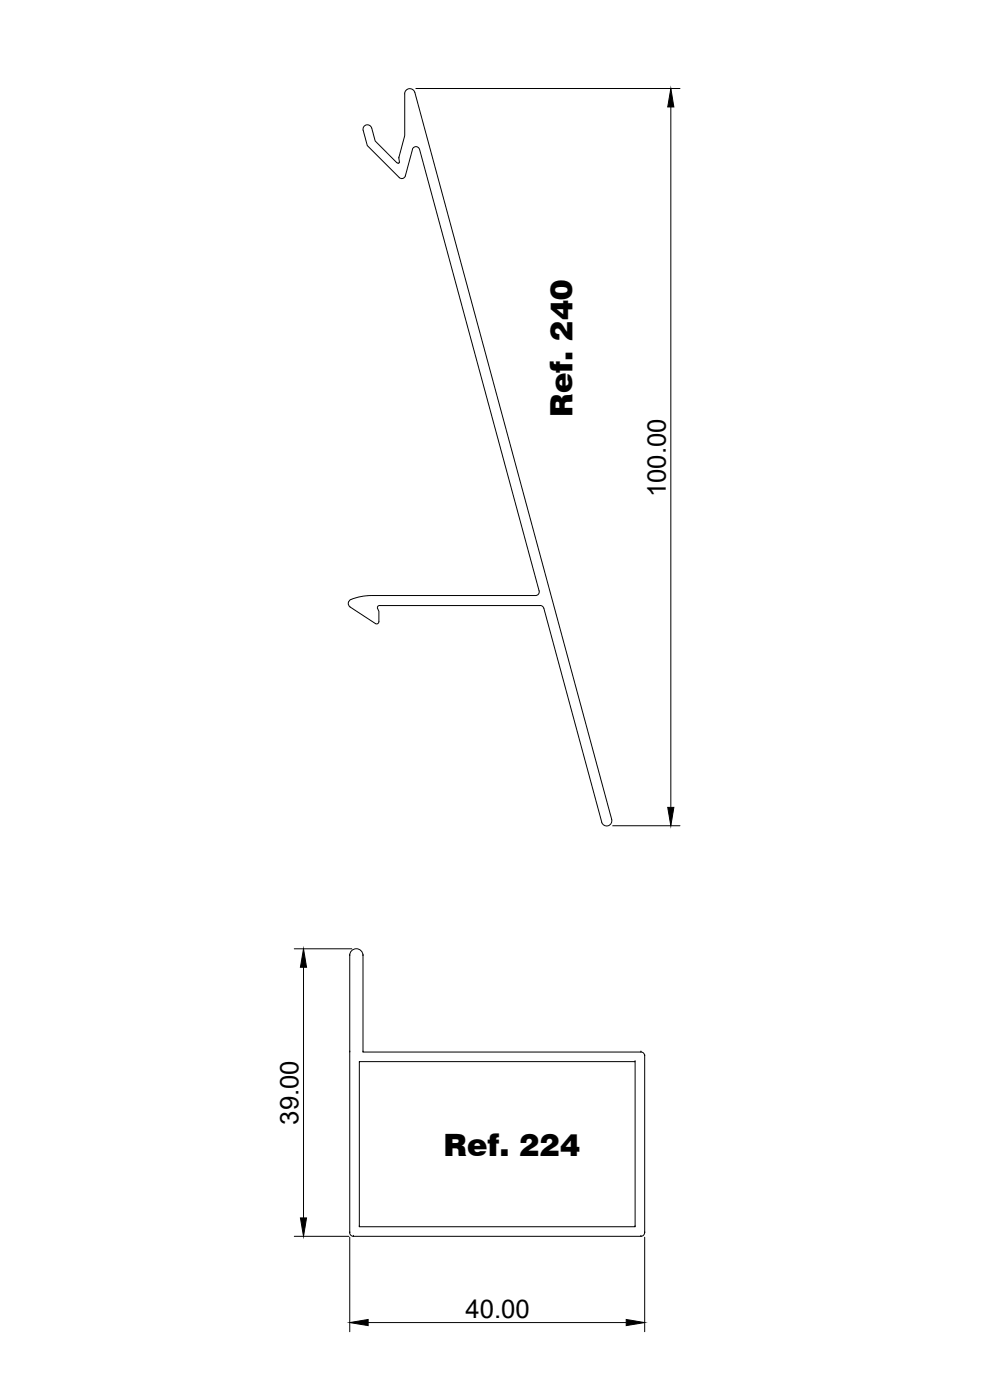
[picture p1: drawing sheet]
<svg xmlns="http://www.w3.org/2000/svg" width="594mm" height="841mm" viewBox="0 0 594 841" stroke-linecap="round" stroke-linejoin="round" font-family="sans-serif">
<!-- layer: PERFIL -->
<g fill="none" stroke="#000" stroke-width=".6">
<path d="M243 56a3 3 0 0 1 3-3 3 3 0 0 1 3 3l118 436a3 3 0 0 1-2 4 3 3 0 0 1-4-2M243 56v25l-3 14M238 98l-13-13-2-8a2.6 2.6 0 0 0-3-2 2.6 2.6 0 0 0-2 3l3 9 19 20a2.2 2.2 0 0 0 3-1l5-16a2.2 2.2 0 0 1 2-2 2.2 2.2 0 0 1 2 2l72 265-1 2-1 1M240 95v3h-2M322 358h-99l-8 1a7 7 0 0 0-6 3v1l1 2M210 365l16 10a1.4 1.4 0 0 0 2-2M324 364h2l1 1 34 129M325 364h-97a1.3 1.3 0 0 0-1 2l1 1v7M210 574a4 4 0 0 1 4-4 4 4 0 0 1 4 4M210 574v166M210 574h.1M218 574v58h167"/>
<path d="M218 574h.1M210 632h.1M216 638h165v99h-165zM218 632h.1M381 638h.1M385 632l2 1v1M385 632h.1M387 634h.1M387 634v106M216 737h.1M381 737h.1M210 740l1 2 1 1"/>
<path d="M210 740h.1M212 743h.1M212 743h173M385 743h.1M387 740v2l-2 1M387 740h.1"/>
</g>
<!-- layer: COTAS -->
<path d="M250 53h158M403 64v421M368 496h40M177 570h34M182 581v151M177 743h33M210 743v57M387 743v57M221 795h155" fill="none" stroke="#000" stroke-width=".6"/>
<path d="M403 53l2 11h-4zM401 485h4l-2 11zM182 570l2 11h-4zM180 732h4l-2 11zM210 795l11-2v3zM376 793l11 2-11 1z" fill="#000" stroke="#000" stroke-width=".6"/>
<g font-size="18.5">
<text x="344" y="250" transform="rotate(-90 344 250)">Ref. 240</text>
<text x="266" y="695">Ref. 224</text>
</g>
<g font-size="15.5">
<text x="400" y="299" transform="rotate(-90 400 299)">100.00</text>
<text x="179" y="676" transform="rotate(-90 179 676)">39.00</text>
<text x="280" y="792">40.00</text>
</g>
</svg>
